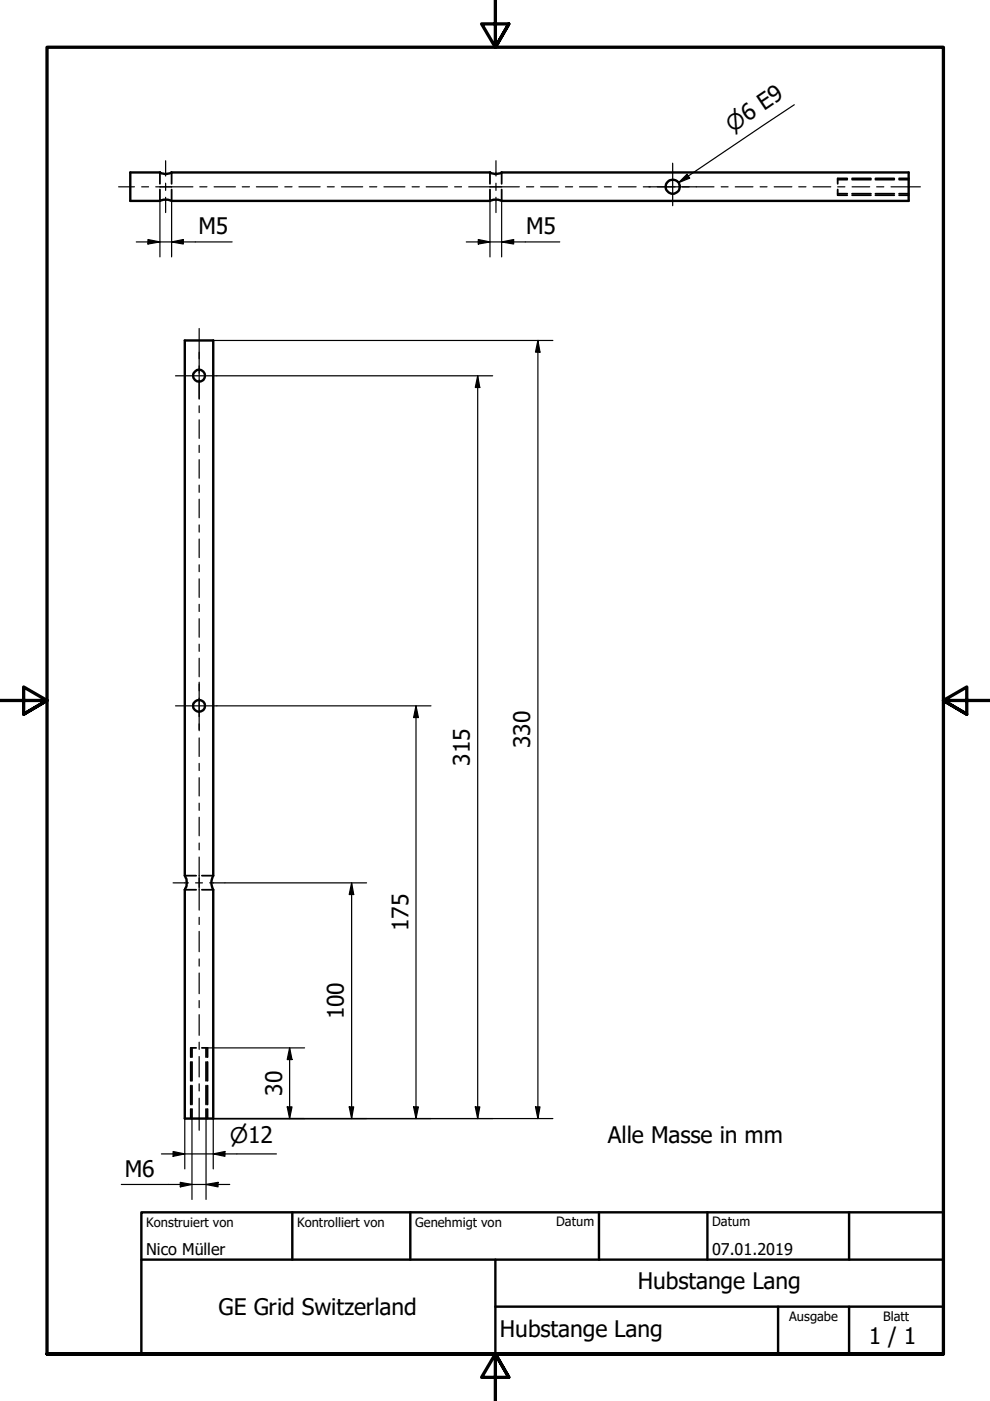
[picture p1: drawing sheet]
<svg xmlns="http://www.w3.org/2000/svg" width="210mm" height="297mm" viewBox="0 0 210 297" stroke-linecap="round" stroke-linejoin="round" font-family="sans-serif">
<!-- layer: Verdeckt (ISO) -->
<g fill="none" stroke="#000" stroke-width=".38">
<path d="M33.9 36.6v2.4M36.4 36.6v2.4M103.9 36.6v2.4M106.4 36.6v2.4M177.6 38.1h2M179.6 37.8h-2v1.2M180.7 38.1h4M180.7 37.8h4M185.6 38.1h4M185.6 37.8h4M190.6 38.1h2.1M190.6 37.8h2.1"/>
<path d="M33.9 40.2v2.4M36.4 40.2v2.4M103.9 40.2v2.4M106.4 40.2v2.4M177.6 41.1h2M177.6 40.2v1.2h2M180.7 41.1h4M180.7 41.4h4M185.6 41.1h4M185.6 41.4h4M190.6 41.1h2.1M190.6 41.4h2.1"/>
<path d="M39.2 185.7h2.4M39.2 188.6h2.4M42.8 185.7h2.4M42.8 188.6h2.4M40.4 225.2v4M40.4 230.2v4M40.4 235.1v2.1M40.7 222.2v1.9M40.7 225.2v4M40.7 230.2v4M40.7 235.1v2.1M41.6 222.2h-1.2v1.9"/>
<path d="M42.8 222.2h1.2v1.9M43.7 222.2v1.9M43.7 225.2v4M43.7 230.2v4M43.7 235.1v2.1M44 225.2v4M44 230.2v4M44 235.1v2.1"/>
</g>
<!-- layer: Sichtbar (ISO) -->
<g fill="none" stroke="#000" stroke-width=".51">
<path d="M27.6 36.6h6.3a2.83 2.83 0 0 0 2.5 0h67.5a2.82 2.82 0 0 0 2.5 0h86.3v6h-86.3a3.1 3.1 0 0 0-2.5 0h-67.5a3.1 3.1 0 0 0-2.5 0h-6.3zM39.2 72.2h6l-.1 113.6a3.1 3.1 0 0 0 .1 2.8v48.6h-6v-48.6a2.73 2.73 0 0 0 0-2.9z"/>
<circle cx="142.6" cy="39.6" r="1.5"/>
<circle cx="42.2" cy="79.7" r="1.26"/>
<circle cx="42.2" cy="149.7" r="1.28"/>
</g>
<!-- layer: Rahmen (ISO) -->
<path d="M105 0v10l-2.9-4.9h5.8l-2.9 4.9 2.9-4.9M0 148.5h10l-5-2.8v5.7l5-2.9-5 2.9M210 148.5h-10l5-2.8v5.7l-5-2.9 5 2.9M10 287.1v-277.1h190v277.1h-190h190M107.9 292l-2.9-4.9 2.9 4.9h-5.8l2.9-4.9v9.9" fill="none" stroke="#000" stroke-width=".7"/>
<!-- layer: Titel (ISO) -->
<path d="M30 257h170v30.1h-170zM62 257v10.1M87 257v10.1M127 257v10.1M150 257v10.1M180 257v10.1M30 267.1h170M105 277h95M105 267.1v20M165 277v10.1M180 277v10.1" fill="none" stroke="#000" stroke-width=".51"/>
<g fill="none" stroke="#000" stroke-width=".25">
<path d="M142.6 38.1a1.49 1.49 0 0 0-1.3 .9M142.8 38.1a1.49 1.49 0 0 1 1.3 1.4M145.7 36.9l.5 .9-2.3 .9zM168.4 22.2l-24.5 16.5M28.9 51.3h20.3M31.4 50.8l2.5 .5-2.5 .4zM33.9 42.6v11.9M36.4 51.3l2.5-.5v.9zM36.4 42.6v11.9M98.9 51.3h19.8M101.4 50.8l2.5 .5-2.5 .4zM103.9 42.6v11.9"/>
<path d="M106.4 51.3l2.5-.5v.9zM106.4 42.6v11.9M45.2 72.2h72M46 79.7h58.5M101.3 79.7l.4 2.5h-.9zM101.3 79.7v157.5M114 72.2l.5 2.5h-1zM114 72.2v165M46 149.7h45.4M88.2 149.7l.5 2.4h-1zM88.2 149.7v87.5M47.7 187.2h30"/>
<path d="M74.5 187.2l.5 2.5h-1zM74.5 187.2v50M39.2 237.2v10.6M40.7 237.2v17.1M43.7 237.2v17.1M44 222.2h20.6M60.9 234.7h1l-.5 2.5zM61.4 222.2l.5 2.4h-1zM61.4 222.2v15M74 234.7h1l-.5 2.5zM87.7 234.7h1l-.5 2.5zM100.8 234.7h.9l-.4 2.5z"/>
<path d="M113.5 234.7h1l-.5 2.5zM117.2 237.2h-72v10.6M25.7 251.1h23M34.2 244.7h24.4M36.7 244.1l2.5 .6-2.5 .5zM38.2 250.7l2.5 .4-2.5 .5zM43.7 251.1l2.5-.4v.9zM45.2 244.7l2.5-.6v1.1z"/>
</g>
<g fill="#000">
<path d="M145.7 36.9l.5 .9-2.3 .9z" fill-rule="evenodd"/>
<path d="M31.4 50.8l2.5 .5-2.5 .4z" fill-rule="evenodd"/>
<path d="M36.4 51.3l2.5-.5v.9z" fill-rule="evenodd"/>
<path d="M101.4 50.8l2.5 .5-2.5 .4z" fill-rule="evenodd"/>
<path d="M106.4 51.3l2.5-.5v.9z" fill-rule="evenodd"/>
<path d="M114 72.2l.5 2.5h-1z" fill-rule="evenodd"/>
<path d="M101.3 79.7l.4 2.5h-.9z" fill-rule="evenodd"/>
<path d="M88.2 149.7l.5 2.4h-1z" fill-rule="evenodd"/>
<path d="M74.5 187.2l.5 2.5h-1z" fill-rule="evenodd"/>
<path d="M60.9 234.7h1l-.5 2.5z" fill-rule="evenodd"/>
<path d="M61.4 222.2l.5 2.4h-1z" fill-rule="evenodd"/>
<path d="M74 234.7h1l-.5 2.5z" fill-rule="evenodd"/>
<path d="M87.7 234.7h1l-.5 2.5z" fill-rule="evenodd"/>
<path d="M100.8 234.7h.9l-.4 2.5z" fill-rule="evenodd"/>
<path d="M113.5 234.7h1l-.5 2.5z" fill-rule="evenodd"/>
<path d="M36.7 244.1l2.5 .6-2.5 .5z" fill-rule="evenodd"/>
<path d="M38.2 250.7l2.5 .4-2.5 .5z" fill-rule="evenodd"/>
<path d="M43.7 251.1l2.5-.4v.9z" fill-rule="evenodd"/>
<path d="M45.2 244.7l2.5-.6v1.1z" fill-rule="evenodd"/>
</g>
<!-- layer: Mittelpunktmarkierung (ISO) -->
<path d="M137.6 39.6h10M142.6 34.6v9M37.2 79.7h8.8M42.2 74.7v9.9M37.2 149.7h8.8M42.2 144.6v10.1" fill="none" stroke="#000" stroke-width=".25"/>
<!-- layer: Mittellinie (ISO) -->
<g fill="none" stroke="#000" stroke-width=".25">
<path d="M25.1 39.6h3.4M30 39.6h1.5M33 39.6h7.9M35.1 34.1v3.2M35.1 38.8v1.6M42.4 39.6h1.5M45.4 39.6h4.5M51.4 39.6h1.5M54.4 39.6h4.5M60.4 39.6h1.5M63.4 39.6h4.5M69.4 39.6h1.5"/>
<path d="M72.4 39.6h4.5M78.4 39.6h1.5M81.4 39.6h4.5M87.4 39.6h1.5M90.4 39.6h4.5M96.4 39.6h1.5M99.4 39.6h7M103.9 39.6h6.2M105.2 34.1v3.2M105.2 38.8v1.6M111.6 39.6h1.6M114.6 39.6h3.8"/>
<path d="M119.9 39.6h1.5M122.9 39.6h3.7M128.1 39.6h1.5M131.1 39.6h3.8M136.4 39.6h1.5M139.4 39.6h3.7M144.7 39.6h1.4M147.6 39.6h3.8M152.9 39.6h1.5M155.9 39.6h3.7M161.2 39.6h1.4M164.1 39.6h3.8"/>
<path d="M169.4 39.6h1.5M172.4 39.6h3.7M177.6 39.6h1.5M180.7 39.6h3.7M185.9 39.6h1.5M188.9 39.6h6.2M35.1 41.8v3.3M105.2 41.8v3.3M42.2 69.6v6.5M42.2 77.6v1.5M42.2 80.6v3.9M42.2 86v1.5"/>
<path d="M42.2 89v3.9M42.2 94.4v1.5M42.2 97.5v3.9M42.2 102.9v1.5M42.2 105.8v4M42.2 111.3v1.5M42.2 114.3v3.9M42.2 119.7v1.5M42.2 122.7v4M42.2 128.1v1.6M42.2 131.2v3.9M42.2 136.6v1.5"/>
<path d="M42.2 139.6v3.9M42.2 145v1.5M42.2 148v3.9M42.2 153.5v1.4M42.2 156.4v4M42.2 161.8v1.6M42.2 164.9v3.9M42.2 170.3v1.5M42.2 173.3v3.9M42.2 178.7v1.5M36.7 187.2h3.2M41.5 187.2h1.4"/>
<path d="M42.2 181.7v11.3M42.2 194.5v1.5M42.2 197.5v4.3M44.4 187.2h3.3M42.2 203.3v1.5M42.2 206.3v4.4M42.2 212.1v1.6M42.2 215.1v4.4M42.2 221v1.5M42.2 224v4.3M42.2 229.8v1.5M42.2 232.8v6.8"/>
</g>
<g font-size="4.8">
<text x="42.1" y="49.6">M5</text>
<text x="111.6" y="49.6">M5</text>
<text x="112.4" y="158.6" transform="rotate(-90 112.4 158.6)">330</text>
<text x="99.6" y="162.4" transform="rotate(-90 99.6 162.4)">315</text>
<text x="86.6" y="197.3" transform="rotate(-90 86.6 197.3)">175</text>
<text x="72.9" y="216.1" transform="rotate(-90 72.9 216.1)">100</text>
<text x="59.8" y="232.3" transform="rotate(-90 59.8 232.3)">30</text>
<text x="128.9" y="242.4">Alle Masse in mm</text>
<text x="26.5" y="249.5">M6</text>
<text x="135.3" y="273.4">Hubstange Lang</text>
<text x="46.4" y="278.9">GE Grid Switzerland</text>
<text x="106" y="283.4">Hubstange Lang</text>
<text x="184.2" y="285">1 / 1</text>
</g>
<g font-size="4.6">
<text x="155.3" y="28.1" transform="rotate(-34 155.3 28.1)">⌀6 E9</text>
<text x="48.7" y="242.3">⌀12</text>
</g>
<g font-size="3.4">
<text x="31" y="266">Nico Müller</text>
<text x="151" y="266">07.01.2019</text>
</g>
<g font-size="2.7">
<text x="31" y="260.1">Konstruiert von</text>
<text x="63" y="260.1">Kontrolliert von</text>
<text x="88" y="260.1">Genehmigt von</text>
<text x="117.9" y="260">Datum</text>
<text x="151" y="260">Datum</text>
<text x="167.3" y="280.1">Ausgabe</text>
<text x="187.3" y="280.1">Blatt</text>
</g>
</svg>
